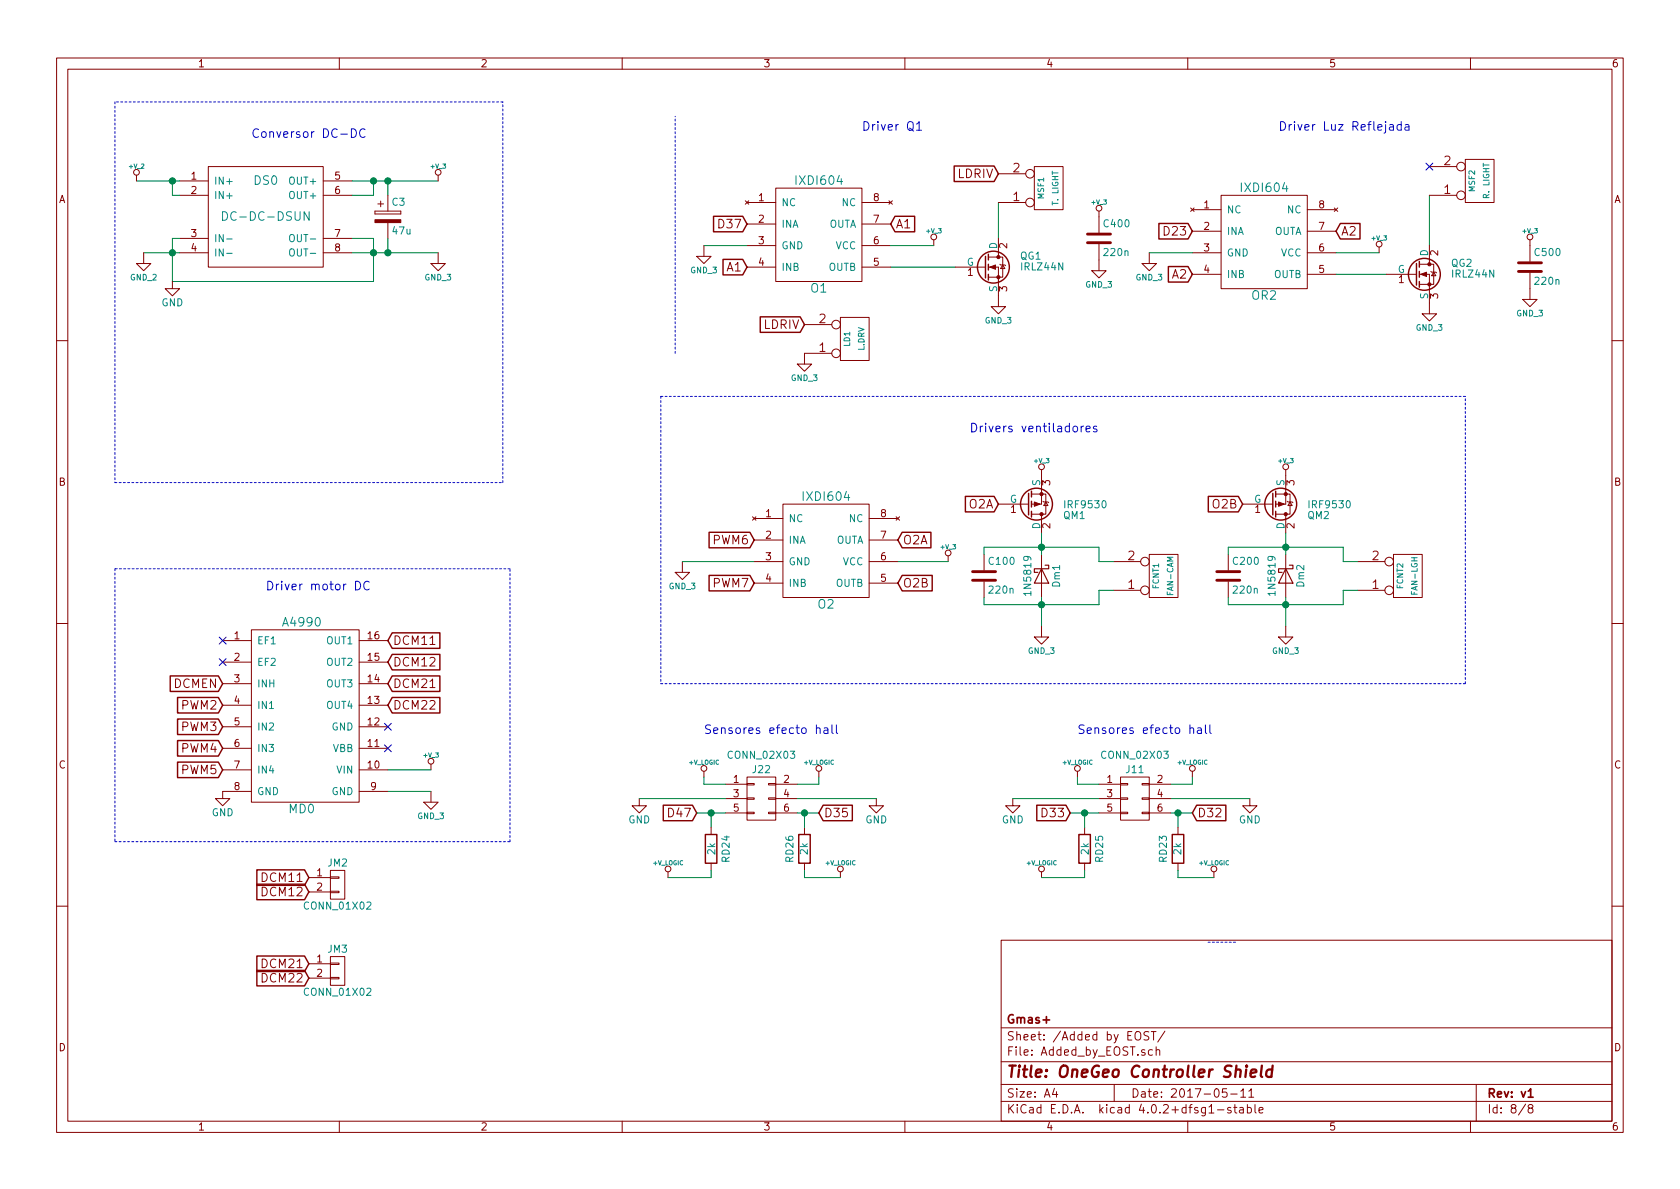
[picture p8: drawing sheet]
EESchema Schematic File Version 2
LIBS:mainboard-rescue
LIBS:power
LIBS:device
LIBS:transistors
LIBS:conn
LIBS:linear
LIBS:regul
LIBS:74xx
LIBS:cmos4000
LIBS:adc-dac
LIBS:memory
LIBS:xilinx
LIBS:microcontrollers
LIBS:dsp
LIBS:microchip
LIBS:analog_switches
LIBS:motorola
LIBS:texas
LIBS:intel
LIBS:audio
LIBS:interface
LIBS:digital-audio
LIBS:philips
LIBS:display
LIBS:cypress
LIBS:siliconi
LIBS:opto
LIBS:atmel
LIBS:contrib
LIBS:valves
LIBS:RMC
LIBS:arduino_shieldsNCL
LIBS:opendous
LIBS:m-bed
LIBS:stepper_drivers
LIBS:dc-dc-dsun
LIBS:gmas
LIBS:mainboard-cache
EELAYER 25 0
EELAYER END
$Descr A4 11693 8268
encoding utf-8
Sheet 8 8
Title "OneGeo Controller Shield"
Date "2017-05-11"
Rev "v1"
Comp "Gmas+"
Comment1 ""
Comment2 ""
Comment3 ""
Comment4 ""
$EndDescr
Wire Notes Line
	8600 6550 8400 6550
$Comp
L DC-DC-DSUN DS0
U 1 1
P 1850 1500
F 0 "DS0" H 1850 1750 60  0000 C CNN
F 1 "DC-DC-DSUN" H 1850 1500 60  0000 C CNN
F 2 "gmas:D-SUN_DC-DC" H 1800 1250 60  0001 C CNN
F 3 "" H 1350 650 60  0001 C CNN
	1    1850 1500
	1    0    0    -1  
$EndComp
$Comp
L CP C3
U 1 1
P 2700 1500
F 0 "C3" H 2725 1600 50  0000 L CNN
F 1 "47u" H 2725 1400 50  0000 L CNN
F 2 "Capacitors_SMD:c_elec_5x5.3" H 2738 1350 50  0001 C CNN
F 3 "" H 2700 1500 50  0000 C CNN
	1    2700 1500
	1    0    0    -1  
$EndComp
Wire Wire Line
	2450 1250 3050 1250
Wire Wire Line
	2700 1350 2700 1250
Connection ~ 2700 1250
Wire Wire Line
	2450 1750 3050 1750
Wire Wire Line
	2700 1650 2700 1750
Connection ~ 2700 1750
$Comp
L IXDI604 O1
U 1 1
P 5700 1600
F 0 "O1" H 5700 1200 60  0000 C CNN
F 1 "IXDI604" H 5700 1950 60  0000 C CNN
F 2 "Housings_SOIC:SOIC-8_3.9x4.9mm_Pitch1.27mm" H 5600 1550 60  0001 C CNN
F 3 "" H 5600 1550 60  0001 C CNN
	1    5700 1600
	1    0    0    -1  
$EndComp
Text GLabel 5200 1550 0    60   Input ~ 0
D37
Wire Wire Line
	6950 1650 6950 1400
Text GLabel 5200 1850 0    60   Input ~ 0
A1
Text GLabel 6200 1550 2    60   Input ~ 0
A1
$Comp
L IXDI604 O2
U 1 1
P 5750 3800
F 0 "O2" H 5750 3400 60  0000 C CNN
F 1 "IXDI604" H 5750 4150 60  0000 C CNN
F 2 "Housings_SOIC:SOIC-8_3.9x4.9mm_Pitch1.27mm" H 5650 3750 60  0001 C CNN
F 3 "" H 5650 3750 60  0001 C CNN
	1    5750 3800
	1    0    0    -1  
$EndComp
$Comp
L IRF4905 QM1
U 1 1
P 7150 3500
F 0 "QM1" H 7400 3575 50  0000 L CNN
F 1 "IRF9530" H 7400 3500 50  0000 L CNN
F 2 "RMC:TO220_V_RMC" H 7400 3425 50  0001 L CIN
F 3 "" H 7150 3500 50  0001 L CNN
	1    7150 3500
	1    0    0    1   
$EndComp
Text GLabel 5250 4050 0    60   Input ~ 0
PWM7
Text GLabel 1550 4900 0    60   Input ~ 0
PWM2
Text GLabel 6250 3750 2    60   Input ~ 0
O2A
Text GLabel 6250 4050 2    60   Input ~ 0
O2B
Text GLabel 6950 3500 0    60   Input ~ 0
O2A
$Comp
L 1N5819 Dm1
U 1 1
P 7250 4000
F 0 "Dm1" H 7250 4100 50  0000 C CNN
F 1 "1N5819" H 7250 3900 50  0000 C CNN
F 2 "Diodes_ThroughHole:Diode_DO-41_SOD81_Horizontal_RM10" H 7250 3825 50  0001 C CNN
F 3 "" H 7250 4000 50  0001 C CNN
	1    7250 4000
	0    1    1    0   
$EndComp
Wire Wire Line
	7250 4150 7250 4350
Wire Wire Line
	7250 3700 7250 3850
$Comp
L CONN_2 FCNT1
U 1 1
P 8100 4000
F 0 "FCNT1" V 8050 4000 40  0000 C CNN
F 1 "FAN-CAM" V 8150 4000 40  0000 C CNN
F 2 "w_conn_screw:mors_2p" H 8100 4000 60  0001 C CNN
F 3 "" H 8100 4000 60  0000 C CNN
	1    8100 4000
	1    0    0    1   
$EndComp
Wire Wire Line
	7650 3900 7650 3800
Wire Wire Line
	7650 3800 6850 3800
Connection ~ 7250 3800
Wire Wire Line
	7650 4100 7650 4200
Wire Wire Line
	7650 4200 6850 4200
Connection ~ 7250 4200
$Comp
L C C100
U 1 1
P 6850 4000
F 0 "C100" H 6875 4100 50  0000 L CNN
F 1 "220n" H 6875 3900 50  0000 L CNN
F 2 "w_smd_cap:c_0805" H 6888 3850 50  0001 C CNN
F 3 "" H 6850 4000 50  0001 C CNN
	1    6850 4000
	1    0    0    -1  
$EndComp
Wire Wire Line
	6850 3800 6850 3850
Wire Wire Line
	6850 4200 6850 4150
$Comp
L IRF4905 QM2
U 1 1
P 8850 3500
F 0 "QM2" H 9100 3575 50  0000 L CNN
F 1 "IRF9530" H 9100 3500 50  0000 L CNN
F 2 "RMC:TO220_V_RMC" H 9100 3425 50  0001 L CIN
F 3 "" H 8850 3500 50  0001 L CNN
	1    8850 3500
	1    0    0    1   
$EndComp
Text GLabel 8650 3500 0    60   Input ~ 0
O2B
$Comp
L 1N5819 Dm2
U 1 1
P 8950 4000
F 0 "Dm2" H 8950 4100 50  0000 C CNN
F 1 "1N5819" H 8950 3900 50  0000 C CNN
F 2 "Diodes_ThroughHole:Diode_DO-41_SOD81_Horizontal_RM10" H 8950 3825 50  0001 C CNN
F 3 "" H 8950 4000 50  0001 C CNN
	1    8950 4000
	0    1    1    0   
$EndComp
Wire Wire Line
	8950 4150 8950 4350
Wire Wire Line
	8950 3700 8950 3850
$Comp
L CONN_2 FCNT2
U 1 1
P 9800 4000
F 0 "FCNT2" V 9750 4000 40  0000 C CNN
F 1 "FAN-LGH" V 9850 4000 40  0000 C CNN
F 2 "w_conn_screw:mors_2p" H 9800 4000 60  0001 C CNN
F 3 "" H 9800 4000 60  0000 C CNN
	1    9800 4000
	1    0    0    1   
$EndComp
Wire Wire Line
	9450 3900 9350 3900
Wire Wire Line
	9350 3900 9350 3800
Wire Wire Line
	9350 3800 8550 3800
Connection ~ 8950 3800
Wire Wire Line
	9450 4100 9350 4100
Wire Wire Line
	9350 4100 9350 4200
Wire Wire Line
	9350 4200 8550 4200
Connection ~ 8950 4200
$Comp
L C C200
U 1 1
P 8550 4000
F 0 "C200" H 8575 4100 50  0000 L CNN
F 1 "220n" H 8575 3900 50  0000 L CNN
F 2 "w_smd_cap:c_0805" H 8588 3850 50  0001 C CNN
F 3 "" H 8550 4000 50  0001 C CNN
	1    8550 4000
	1    0    0    -1  
$EndComp
Wire Wire Line
	8550 3800 8550 3850
Wire Wire Line
	8550 4200 8550 4150
$Comp
L +V_LOGIC #PWR071
U 1 1
P 7250 6100
F 0 "#PWR071" H 7250 6070 30  0001 C CNN
F 1 "+V_LOGIC" H 7250 6200 30  0000 C CNN
F 2 "" H 7250 6100 60  0000 C CNN
F 3 "" H 7250 6100 60  0000 C CNN
	1    7250 6100
	1    0    0    -1  
$EndComp
$Comp
L GND #PWR072
U 1 1
P 7050 5550
F 0 "#PWR072" H 7050 5300 50  0001 C CNN
F 1 "GND" H 7050 5400 50  0000 C CNN
F 2 "" H 7050 5550 50  0001 C CNN
F 3 "" H 7050 5550 50  0001 C CNN
	1    7050 5550
	1    0    0    -1  
$EndComp
Text GLabel 7450 5650 0    60   Input ~ 0
D33
$Comp
L R RD25
U 1 1
P 7550 5900
F 0 "RD25" V 7450 5900 50  0000 C CNN
F 1 "2k" V 7550 5900 50  0000 C CNN
F 2 "opendous:SM0805_Opendous" V 7480 5900 50  0001 C CNN
F 3 "" H 7550 5900 50  0000 C CNN
	1    7550 5900
	-1   0    0    -1  
$EndComp
$Comp
L +V_LOGIC #PWR073
U 1 1
P 8300 5400
F 0 "#PWR073" H 8300 5370 30  0001 C CNN
F 1 "+V_LOGIC" H 8300 5500 30  0000 C CNN
F 2 "" H 8300 5400 60  0000 C CNN
F 3 "" H 8300 5400 60  0000 C CNN
	1    8300 5400
	1    0    0    -1  
$EndComp
$Comp
L GND #PWR074
U 1 1
P 8700 5550
F 0 "#PWR074" H 8700 5300 50  0001 C CNN
F 1 "GND" H 8700 5400 50  0000 C CNN
F 2 "" H 8700 5550 50  0001 C CNN
F 3 "" H 8700 5550 50  0001 C CNN
	1    8700 5550
	1    0    0    -1  
$EndComp
Text GLabel 8300 5650 2    60   Input ~ 0
D32
$Comp
L R RD23
U 1 1
P 8200 5900
F 0 "RD23" V 8100 5900 50  0000 C CNN
F 1 "2k" V 8200 5900 50  0000 C CNN
F 2 "opendous:SM0805_Opendous" V 8130 5900 50  0001 C CNN
F 3 "" H 8200 5900 50  0000 C CNN
	1    8200 5900
	1    0    0    -1  
$EndComp
Wire Wire Line
	8200 6100 8200 6050
$Comp
L A4990 MD0
U 1 1
P 2100 5000
F 0 "MD0" H 2100 4375 60  0000 C CNN
F 1 "A4990" H 2100 5675 60  0000 C CNN
F 2 "RMC:POLOLU" H 1975 5075 60  0001 C CNN
F 3 "" H 1975 5075 60  0001 C CNN
	1    2100 5000
	1    0    0    -1  
$EndComp
$Comp
L GND #PWR076
U 1 1
P 1550 5500
F 0 "#PWR076" H 1550 5250 50  0001 C CNN
F 1 "GND" H 1550 5350 50  0000 C CNN
F 2 "" H 1550 5500 50  0001 C CNN
F 3 "" H 1550 5500 50  0001 C CNN
	1    1550 5500
	1    0    0    -1  
$EndComp
Text GLabel 1550 5050 0    60   Input ~ 0
PWM3
Text GLabel 1550 5200 0    60   Input ~ 0
PWM4
$Comp
L CONN_01X02 JM2
U 1 1
P 2350 6150
F 0 "JM2" H 2350 6300 50  0000 C CNN
F 1 "CONN_01X02" H 2350 6000 50  0000 C CNN
F 2 "w_pin_strip:pin_strip_2" H 2350 6150 50  0001 C CNN
F 3 "" H 2350 6150 50  0001 C CNN
	1    2350 6150
	1    0    0    -1  
$EndComp
$Comp
L CONN_01X02 JM3
U 1 1
P 2350 6750
F 0 "JM3" H 2350 6900 50  0000 C CNN
F 1 "CONN_01X02" H 2350 6600 50  0000 C CNN
F 2 "w_pin_strip:pin_strip_2" H 2350 6750 50  0001 C CNN
F 3 "" H 2350 6750 50  0001 C CNN
	1    2350 6750
	1    0    0    -1  
$EndComp
Text GLabel 1550 5350 0    60   Input ~ 0
PWM5
Text GLabel 5250 3750 0    60   Input ~ 0
PWM6
$Comp
L IRLZ44N QG1
U 1 1
P 6850 1850
F 0 "QG1" H 7100 1925 50  0000 L CNN
F 1 "IRLZ44N" H 7100 1850 50  0000 L CNN
F 2 "RMC:TO220_V_RMC" H 7100 1775 50  0001 L CIN
F 3 "" H 6850 1850 50  0001 L CNN
	1    6850 1850
	1    0    0    -1  
$EndComp
NoConn ~ 1550 4450
NoConn ~ 1550 4600
NoConn ~ 2700 5050
NoConn ~ 2700 5200
Text Notes 7500 5100 0    60   ~ 0
Sensores efecto hall
Text Notes 1850 4100 0    60   ~ 0
Driver motor DC
Wire Notes Line
	800  3950 800  5850
Wire Notes Line
	800  5850 3550 5850
Wire Notes Line
	3550 5850 3550 3950
Wire Notes Line
	3550 3950 800  3950
Text Notes 1750 950  0    60   ~ 0
Conversor DC-DC
Wire Notes Line
	800  700  800  3350
Wire Notes Line
	800  3350 3500 3350
Wire Notes Line
	3500 3350 3500 700 
Wire Notes Line
	3500 700  800  700 
Wire Notes Line
	4700 2450 4700 800 
Wire Notes Line
	4600 2750 4600 4750
Wire Notes Line
	4600 4750 10200 4750
Wire Notes Line
	10200 4750 10200 2750
Wire Notes Line
	10200 2750 4600 2750
Wire Wire Line
	2450 1350 2600 1350
Wire Wire Line
	2600 1350 2600 1250
Connection ~ 2600 1250
Wire Wire Line
	2450 1650 2600 1650
Wire Wire Line
	2600 1650 2600 1950
Connection ~ 2600 1750
Wire Wire Line
	950  1250 1250 1250
Wire Wire Line
	1200 1350 1250 1350
Wire Wire Line
	1200 1350 1200 1250
Connection ~ 1200 1250
Wire Wire Line
	1250 1650 1200 1650
Wire Wire Line
	1200 1650 1200 1950
Wire Wire Line
	1000 1750 1250 1750
Connection ~ 1200 1750
Text GLabel 2150 6100 0    60   Input ~ 0
DCM11
Text GLabel 2700 4450 2    60   Input ~ 0
DCM11
Text GLabel 2700 4600 2    60   Input ~ 0
DCM12
Text GLabel 2150 6200 0    60   Input ~ 0
DCM12
Text GLabel 2700 4750 2    60   Input ~ 0
DCM21
Text GLabel 2150 6700 0    60   Input ~ 0
DCM21
Text GLabel 2700 4900 2    60   Input ~ 0
DCM22
Text GLabel 2150 6800 0    60   Input ~ 0
DCM22
$Comp
L CONN_02X03 J11
U 1 1
P 7900 5550
F 0 "J11" H 7900 5750 50  0000 C CNN
F 1 "CONN_02X03" H 7900 5850 50  0000 C CNN
F 2 "w_pin_strip:pin_socket_3x2" H 7900 4350 50  0001 C CNN
F 3 "" H 7900 4350 50  0001 C CNN
	1    7900 5550
	1    0    0    -1  
$EndComp
Wire Wire Line
	8300 5400 8300 5450
Wire Wire Line
	8300 5450 8150 5450
$Comp
L +V_LOGIC #PWR077
U 1 1
P 7500 5400
F 0 "#PWR077" H 7500 5370 30  0001 C CNN
F 1 "+V_LOGIC" H 7500 5500 30  0000 C CNN
F 2 "" H 7500 5400 60  0000 C CNN
F 3 "" H 7500 5400 60  0000 C CNN
	1    7500 5400
	1    0    0    -1  
$EndComp
Wire Wire Line
	7500 5400 7500 5450
Wire Wire Line
	7500 5450 7650 5450
Wire Wire Line
	7050 5550 7650 5550
Wire Wire Line
	8150 5550 8700 5550
Wire Wire Line
	8150 5650 8300 5650
$Comp
L +V_LOGIC #PWR078
U 1 1
P 8450 6100
F 0 "#PWR078" H 8450 6070 30  0001 C CNN
F 1 "+V_LOGIC" H 8450 6200 30  0000 C CNN
F 2 "" H 8450 6100 60  0000 C CNN
F 3 "" H 8450 6100 60  0000 C CNN
	1    8450 6100
	1    0    0    -1  
$EndComp
Wire Wire Line
	8200 6100 8450 6100
Wire Wire Line
	7550 6050 7550 6100
Wire Wire Line
	7550 6100 7250 6100
Wire Wire Line
	7450 5650 7650 5650
Wire Wire Line
	7550 5750 7550 5650
Connection ~ 7550 5650
Wire Wire Line
	8200 5750 8200 5650
Connection ~ 8200 5650
$Comp
L +V_2 #PWR079
U 1 1
P 950 1250
F 0 "#PWR079" H 950 1220 30  0001 C CNN
F 1 "+V_2" H 950 1350 30  0000 C CNN
F 2 "" H 950 1250 60  0000 C CNN
F 3 "" H 950 1250 60  0000 C CNN
	1    950  1250
	1    0    0    -1  
$EndComp
$Comp
L +V_3 #PWR080
U 1 1
P 3050 1250
F 0 "#PWR080" H 3050 1220 30  0001 C CNN
F 1 "+V_3" H 3050 1350 30  0000 C CNN
F 2 "" H 3050 1250 60  0000 C CNN
F 3 "" H 3050 1250 60  0000 C CNN
	1    3050 1250
	1    0    0    -1  
$EndComp
$Comp
L GND_3 #PWR081
U 1 1
P 3050 1750
F 0 "#PWR081" H 3050 1850 40  0001 C CNN
F 1 "GND_3" H 3050 1575 40  0000 C CNN
F 2 "" H 3050 1750 60  0000 C CNN
F 3 "" H 3050 1750 60  0000 C CNN
	1    3050 1750
	1    0    0    -1  
$EndComp
$Comp
L GND_2 #PWR082
U 1 1
P 1000 1750
F 0 "#PWR082" H 1000 1850 40  0001 C CNN
F 1 "GND_2" H 1000 1575 40  0000 C CNN
F 2 "" H 1000 1750 60  0000 C CNN
F 3 "" H 1000 1750 60  0000 C CNN
	1    1000 1750
	1    0    0    -1  
$EndComp
$Comp
L GND_3 #PWR083
U 1 1
P 4900 1700
F 0 "#PWR083" H 4900 1800 40  0001 C CNN
F 1 "GND_3" H 4900 1525 40  0000 C CNN
F 2 "" H 4900 1700 60  0000 C CNN
F 3 "" H 4900 1700 60  0000 C CNN
	1    4900 1700
	1    0    0    -1  
$EndComp
Wire Wire Line
	5200 1700 4900 1700
$Comp
L +V_3 #PWR084
U 1 1
P 6500 1700
F 0 "#PWR084" H 6500 1670 30  0001 C CNN
F 1 "+V_3" H 6500 1800 30  0000 C CNN
F 2 "" H 6500 1700 60  0000 C CNN
F 3 "" H 6500 1700 60  0000 C CNN
	1    6500 1700
	1    0    0    -1  
$EndComp
Wire Wire Line
	6500 1700 6200 1700
$Comp
L GND_3 #PWR085
U 1 1
P 6950 2050
F 0 "#PWR085" H 6950 2150 40  0001 C CNN
F 1 "GND_3" H 6950 1875 40  0000 C CNN
F 2 "" H 6950 2050 60  0000 C CNN
F 3 "" H 6950 2050 60  0000 C CNN
	1    6950 2050
	1    0    0    -1  
$EndComp
$Comp
L +V_3 #PWR086
U 1 1
P 7650 1500
F 0 "#PWR086" H 7650 1470 30  0001 C CNN
F 1 "+V_3" H 7650 1600 30  0000 C CNN
F 2 "" H 7650 1500 60  0000 C CNN
F 3 "" H 7650 1500 60  0000 C CNN
	1    7650 1500
	1    0    0    -1  
$EndComp
$Comp
L GND_3 #PWR087
U 1 1
P 4750 3900
F 0 "#PWR087" H 4750 4000 40  0001 C CNN
F 1 "GND_3" H 4750 3725 40  0000 C CNN
F 2 "" H 4750 3900 60  0000 C CNN
F 3 "" H 4750 3900 60  0000 C CNN
	1    4750 3900
	1    0    0    -1  
$EndComp
Wire Wire Line
	4750 3900 5250 3900
$Comp
L +V_3 #PWR088
U 1 1
P 6600 3900
F 0 "#PWR088" H 6600 3870 30  0001 C CNN
F 1 "+V_3" H 6600 4000 30  0000 C CNN
F 2 "" H 6600 3900 60  0000 C CNN
F 3 "" H 6600 3900 60  0000 C CNN
	1    6600 3900
	1    0    0    -1  
$EndComp
Wire Wire Line
	6600 3900 6250 3900
$Comp
L +V_3 #PWR089
U 1 1
P 7250 3300
F 0 "#PWR089" H 7250 3270 30  0001 C CNN
F 1 "+V_3" H 7250 3400 30  0000 C CNN
F 2 "" H 7250 3300 60  0000 C CNN
F 3 "" H 7250 3300 60  0000 C CNN
	1    7250 3300
	1    0    0    -1  
$EndComp
$Comp
L +V_3 #PWR090
U 1 1
P 8950 3300
F 0 "#PWR090" H 8950 3270 30  0001 C CNN
F 1 "+V_3" H 8950 3400 30  0000 C CNN
F 2 "" H 8950 3300 60  0000 C CNN
F 3 "" H 8950 3300 60  0000 C CNN
	1    8950 3300
	1    0    0    -1  
$EndComp
$Comp
L GND_3 #PWR091
U 1 1
P 7250 4350
F 0 "#PWR091" H 7250 4450 40  0001 C CNN
F 1 "GND_3" H 7250 4175 40  0000 C CNN
F 2 "" H 7250 4350 60  0000 C CNN
F 3 "" H 7250 4350 60  0000 C CNN
	1    7250 4350
	1    0    0    -1  
$EndComp
$Comp
L GND_3 #PWR092
U 1 1
P 8950 4350
F 0 "#PWR092" H 8950 4450 40  0001 C CNN
F 1 "GND_3" H 8950 4175 40  0000 C CNN
F 2 "" H 8950 4350 60  0000 C CNN
F 3 "" H 8950 4350 60  0000 C CNN
	1    8950 4350
	1    0    0    -1  
$EndComp
$Comp
L +V_3 #PWR093
U 1 1
P 3000 5350
F 0 "#PWR093" H 3000 5320 30  0001 C CNN
F 1 "+V_3" H 3000 5450 30  0000 C CNN
F 2 "" H 3000 5350 60  0000 C CNN
F 3 "" H 3000 5350 60  0000 C CNN
	1    3000 5350
	1    0    0    -1  
$EndComp
$Comp
L GND_3 #PWR094
U 1 1
P 3000 5500
F 0 "#PWR094" H 3000 5600 40  0001 C CNN
F 1 "GND_3" H 3000 5325 40  0000 C CNN
F 2 "" H 3000 5500 60  0000 C CNN
F 3 "" H 3000 5500 60  0000 C CNN
	1    3000 5500
	1    0    0    -1  
$EndComp
Wire Wire Line
	3000 5350 2700 5350
Wire Wire Line
	2700 5500 3000 5500
Text Notes 6750 3000 0    60   ~ 0
Drivers ventiladores\n
Text Notes 6000 900  0    60   ~ 0
Driver Q1
$Comp
L IXDI604 OR2
U 1 1
P 8800 1650
F 0 "OR2" H 8800 1250 60  0000 C CNN
F 1 "IXDI604" H 8800 2000 60  0000 C CNN
F 2 "Housings_SOIC:SOIC-8_3.9x4.9mm_Pitch1.27mm" H 8700 1600 60  0001 C CNN
F 3 "" H 8700 1600 60  0001 C CNN
	1    8800 1650
	1    0    0    -1  
$EndComp
Wire Wire Line
	9950 1350 9950 1700
Text GLabel 8300 1900 0    60   Input ~ 0
A2
Text GLabel 9300 1600 2    60   Input ~ 0
A2
$Comp
L IRLZ44N QG2
U 1 1
P 9850 1900
F 0 "QG2" H 10100 1975 50  0000 L CNN
F 1 "IRLZ44N" H 10100 1900 50  0000 L CNN
F 2 "RMC:TO220_V_RMC" H 10100 1825 50  0001 L CIN
F 3 "" H 9850 1900 50  0001 L CNN
	1    9850 1900
	1    0    0    -1  
$EndComp
$Comp
L GND_3 #PWR095
U 1 1
P 8000 1750
F 0 "#PWR095" H 8000 1850 40  0001 C CNN
F 1 "GND_3" H 8000 1575 40  0000 C CNN
F 2 "" H 8000 1750 60  0000 C CNN
F 3 "" H 8000 1750 60  0000 C CNN
	1    8000 1750
	1    0    0    -1  
$EndComp
Wire Wire Line
	8300 1750 8000 1750
$Comp
L +V_3 #PWR096
U 1 1
P 9600 1750
F 0 "#PWR096" H 9600 1720 30  0001 C CNN
F 1 "+V_3" H 9600 1850 30  0000 C CNN
F 2 "" H 9600 1750 60  0000 C CNN
F 3 "" H 9600 1750 60  0000 C CNN
	1    9600 1750
	1    0    0    -1  
$EndComp
Wire Wire Line
	9600 1750 9300 1750
$Comp
L GND_3 #PWR097
U 1 1
P 9950 2100
F 0 "#PWR097" H 9950 2200 40  0001 C CNN
F 1 "GND_3" H 9950 1925 40  0000 C CNN
F 2 "" H 9950 2100 60  0000 C CNN
F 3 "" H 9950 2100 60  0000 C CNN
	1    9950 2100
	1    0    0    -1  
$EndComp
Text Notes 8900 900  0    60   ~ 0
Driver Luz Reflejada
Wire Wire Line
	9650 1900 9300 1900
Wire Wire Line
	6200 1850 6650 1850
Text GLabel 8300 1600 0    60   Input ~ 0
D23
Wire Wire Line
	1200 1950 2600 1950
$Comp
L GND #PWR098
U 1 1
P 1200 1950
F 0 "#PWR098" H 1200 1700 50  0001 C CNN
F 1 "GND" H 1200 1800 50  0000 C CNN
F 2 "" H 1200 1950 50  0001 C CNN
F 3 "" H 1200 1950 50  0001 C CNN
	1    1200 1950
	1    0    0    -1  
$EndComp
$Comp
L C C400
U 1 1
P 7650 1650
F 0 "C400" H 7675 1750 50  0000 L CNN
F 1 "220n" H 7675 1550 50  0000 L CNN
F 2 "w_smd_cap:c_0805" H 7688 1500 50  0001 C CNN
F 3 "" H 7650 1650 50  0001 C CNN
	1    7650 1650
	1    0    0    -1  
$EndComp
$Comp
L GND_3 #PWR099
U 1 1
P 7650 1800
F 0 "#PWR099" H 7650 1900 40  0001 C CNN
F 1 "GND_3" H 7650 1625 40  0000 C CNN
F 2 "" H 7650 1800 60  0000 C CNN
F 3 "" H 7650 1800 60  0000 C CNN
	1    7650 1800
	1    0    0    -1  
$EndComp
$Comp
L +V_3 #PWR0100
U 1 1
P 10650 1700
F 0 "#PWR0100" H 10650 1670 30  0001 C CNN
F 1 "+V_3" H 10650 1800 30  0000 C CNN
F 2 "" H 10650 1700 60  0000 C CNN
F 3 "" H 10650 1700 60  0000 C CNN
	1    10650 1700
	1    0    0    -1  
$EndComp
$Comp
L C C500
U 1 1
P 10650 1850
F 0 "C500" H 10675 1950 50  0000 L CNN
F 1 "220n" H 10675 1750 50  0000 L CNN
F 2 "w_smd_cap:c_0805" H 10688 1700 50  0001 C CNN
F 3 "" H 10650 1850 50  0001 C CNN
	1    10650 1850
	1    0    0    -1  
$EndComp
$Comp
L GND_3 #PWR0101
U 1 1
P 10650 2000
F 0 "#PWR0101" H 10650 2100 40  0001 C CNN
F 1 "GND_3" H 10650 1825 40  0000 C CNN
F 2 "" H 10650 2000 60  0000 C CNN
F 3 "" H 10650 2000 60  0000 C CNN
	1    10650 2000
	1    0    0    -1  
$EndComp
$Comp
L CONN_2 MSF2
U 1 1
P 10300 1250
F 0 "MSF2" V 10250 1250 40  0000 C CNN
F 1 "R. LIGHT" V 10350 1250 40  0000 C CNN
F 2 "w_conn_screw:mors_2p" H 10300 1250 60  0001 C CNN
F 3 "" H 10300 1250 60  0000 C CNN
	1    10300 1250
	1    0    0    1   
$EndComp
NoConn ~ 9950 1150
$Comp
L CONN_2 MSF1
U 1 1
P 7300 1300
F 0 "MSF1" V 7250 1300 40  0000 C CNN
F 1 "T. LIGHT" V 7350 1300 40  0000 C CNN
F 2 "w_conn_screw:mors_2p" H 7300 1300 60  0001 C CNN
F 3 "" H 7300 1300 60  0000 C CNN
	1    7300 1300
	1    0    0    1   
$EndComp
Wire Wire Line
	7750 3900 7650 3900
Wire Wire Line
	7750 4100 7650 4100
$Comp
L CONN_2 LD1
U 1 1
P 5950 2350
F 0 "LD1" V 5900 2350 40  0000 C CNN
F 1 "L.DRV" V 6000 2350 40  0000 C CNN
F 2 "w_conn_screw:mors_2p" H 5950 2350 60  0001 C CNN
F 3 "" H 5950 2350 60  0000 C CNN
	1    5950 2350
	1    0    0    1   
$EndComp
$Comp
L GND_3 #PWR0102
U 1 1
P 5600 2450
F 0 "#PWR0102" H 5600 2550 40  0001 C CNN
F 1 "GND_3" H 5600 2275 40  0000 C CNN
F 2 "" H 5600 2450 60  0000 C CNN
F 3 "" H 5600 2450 60  0000 C CNN
	1    5600 2450
	1    0    0    -1  
$EndComp
Text GLabel 6950 1200 0    60   Input ~ 0
LDRIV
Text GLabel 5600 2250 0    60   Input ~ 0
LDRIV
$Comp
L +V_LOGIC #PWR0103
U 1 1
P 4650 6100
F 0 "#PWR0103" H 4650 6070 30  0001 C CNN
F 1 "+V_LOGIC" H 4650 6200 30  0000 C CNN
F 2 "" H 4650 6100 60  0000 C CNN
F 3 "" H 4650 6100 60  0000 C CNN
	1    4650 6100
	1    0    0    -1  
$EndComp
$Comp
L GND #PWR0104
U 1 1
P 4450 5550
F 0 "#PWR0104" H 4450 5300 50  0001 C CNN
F 1 "GND" H 4450 5400 50  0000 C CNN
F 2 "" H 4450 5550 50  0001 C CNN
F 3 "" H 4450 5550 50  0001 C CNN
	1    4450 5550
	1    0    0    -1  
$EndComp
Text GLabel 4850 5650 0    60   Input ~ 0
D47
$Comp
L R RD24
U 1 1
P 4950 5900
F 0 "RD24" V 4850 5900 50  0000 C CNN
F 1 "2k" V 4950 5900 50  0000 C CNN
F 2 "opendous:SM0805_Opendous" V 4880 5900 50  0001 C CNN
F 3 "" H 4950 5900 50  0000 C CNN
	1    4950 5900
	-1   0    0    -1  
$EndComp
$Comp
L +V_LOGIC #PWR0105
U 1 1
P 5700 5400
F 0 "#PWR0105" H 5700 5370 30  0001 C CNN
F 1 "+V_LOGIC" H 5700 5500 30  0000 C CNN
F 2 "" H 5700 5400 60  0000 C CNN
F 3 "" H 5700 5400 60  0000 C CNN
	1    5700 5400
	1    0    0    -1  
$EndComp
$Comp
L GND #PWR0106
U 1 1
P 6100 5550
F 0 "#PWR0106" H 6100 5300 50  0001 C CNN
F 1 "GND" H 6100 5400 50  0000 C CNN
F 2 "" H 6100 5550 50  0001 C CNN
F 3 "" H 6100 5550 50  0001 C CNN
	1    6100 5550
	1    0    0    -1  
$EndComp
Text GLabel 5700 5650 2    60   Input ~ 0
D35
$Comp
L R RD26
U 1 1
P 5600 5900
F 0 "RD26" V 5500 5900 50  0000 C CNN
F 1 "2k" V 5600 5900 50  0000 C CNN
F 2 "opendous:SM0805_Opendous" V 5530 5900 50  0001 C CNN
F 3 "" H 5600 5900 50  0000 C CNN
	1    5600 5900
	1    0    0    -1  
$EndComp
Wire Wire Line
	5600 6100 5600 6050
Text Notes 4900 5100 0    60   ~ 0
Sensores efecto hall
$Comp
L CONN_02X03 J22
U 1 1
P 5300 5550
F 0 "J22" H 5300 5750 50  0000 C CNN
F 1 "CONN_02X03" H 5300 5850 50  0000 C CNN
F 2 "w_pin_strip:pin_socket_3x2" H 5300 4350 50  0001 C CNN
F 3 "" H 5300 4350 50  0001 C CNN
	1    5300 5550
	1    0    0    -1  
$EndComp
Wire Wire Line
	5700 5400 5700 5450
Wire Wire Line
	5700 5450 5550 5450
$Comp
L +V_LOGIC #PWR0107
U 1 1
P 4900 5400
F 0 "#PWR0107" H 4900 5370 30  0001 C CNN
F 1 "+V_LOGIC" H 4900 5500 30  0000 C CNN
F 2 "" H 4900 5400 60  0000 C CNN
F 3 "" H 4900 5400 60  0000 C CNN
	1    4900 5400
	1    0    0    -1  
$EndComp
Wire Wire Line
	4900 5400 4900 5450
Wire Wire Line
	4900 5450 5050 5450
Wire Wire Line
	4450 5550 5050 5550
Wire Wire Line
	5550 5550 6100 5550
Wire Wire Line
	5550 5650 5700 5650
$Comp
L +V_LOGIC #PWR0108
U 1 1
P 5850 6100
F 0 "#PWR0108" H 5850 6070 30  0001 C CNN
F 1 "+V_LOGIC" H 5850 6200 30  0000 C CNN
F 2 "" H 5850 6100 60  0000 C CNN
F 3 "" H 5850 6100 60  0000 C CNN
	1    5850 6100
	1    0    0    -1  
$EndComp
Wire Wire Line
	5600 6100 5850 6100
Wire Wire Line
	4950 6050 4950 6100
Wire Wire Line
	4950 6100 4650 6100
Wire Wire Line
	4850 5650 5050 5650
Wire Wire Line
	4950 5750 4950 5650
Connection ~ 4950 5650
Wire Wire Line
	5600 5750 5600 5650
Connection ~ 5600 5650
Text GLabel 1550 4750 0    60   Input ~ 0
DCMEN
$EndSCHEMATC
